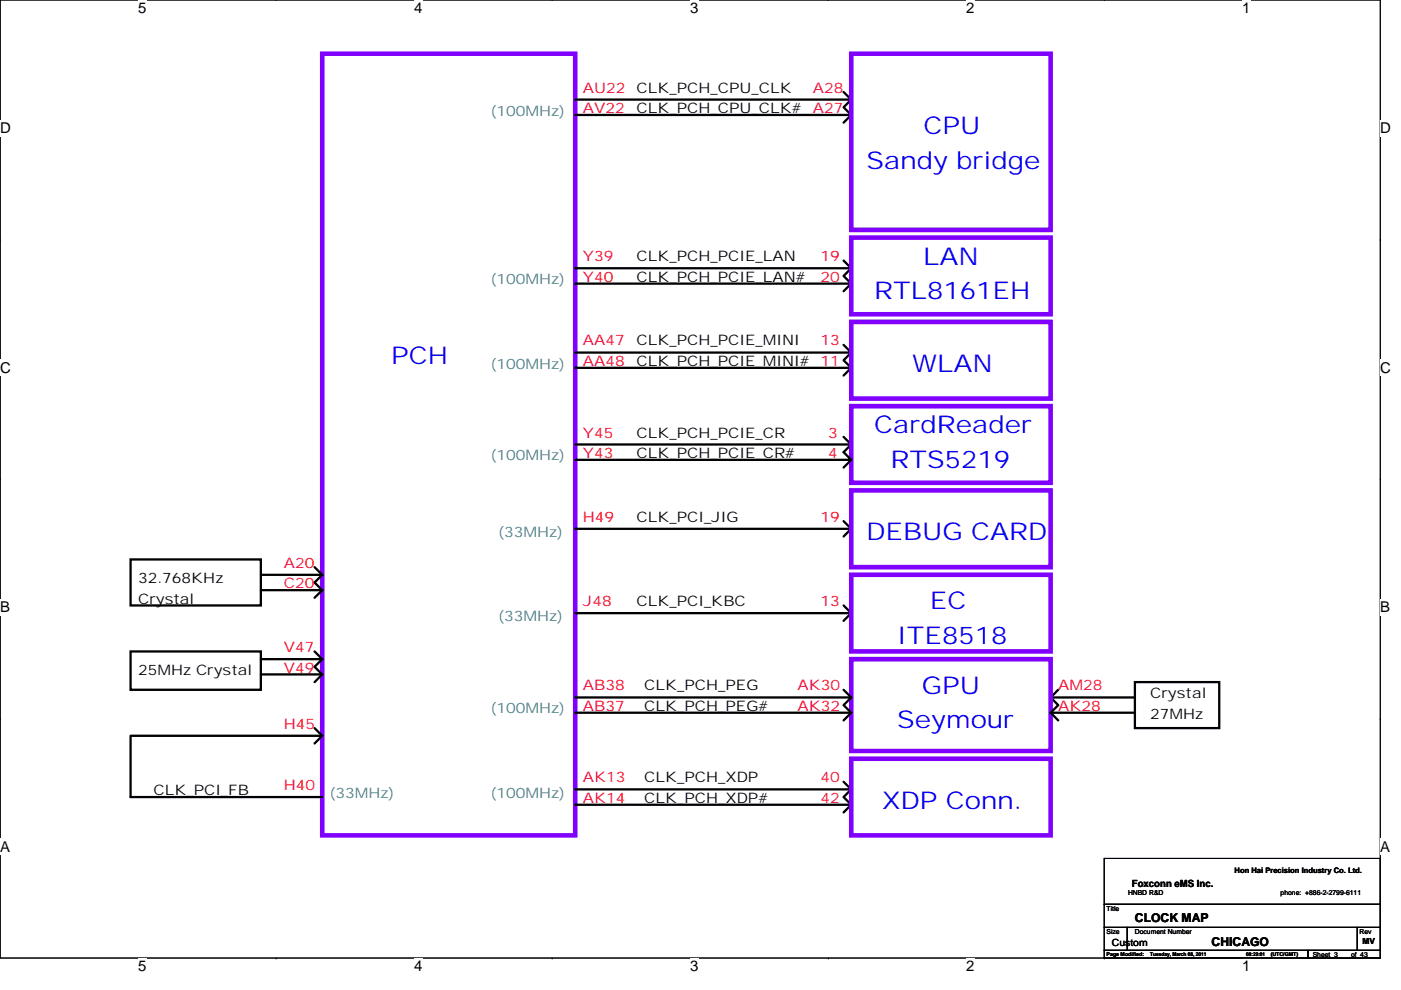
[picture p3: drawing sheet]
<svg xmlns="http://www.w3.org/2000/svg" width="297mm" height="210mm" viewBox="0 0 297 210" stroke-linecap="round" stroke-linejoin="round" font-family="sans-serif">
<path d="M0 0h292.6v203.2h-292.6z" fill="none" stroke="#000" stroke-width=".21"/>
<g fill="#fff">
<path d="M29.3 0h1.7v3.5h-1.7z"/>
<path d="M29.3 203.2h1.7v3.5h-1.7z"/>
</g>
<path d="M58.5 0h.1M58.5 203.2h.1" fill="none" stroke="#000" stroke-width=".21"/>
<g fill="#fff">
<path d="M87.8 0h1.8v3.5h-1.8z"/>
<path d="M87.8 203.2h1.8v3.5h-1.8z"/>
</g>
<path d="M117.1 0h.1M117.1 203.2h.1" fill="none" stroke="#000" stroke-width=".21"/>
<g fill="#fff">
<path d="M146.3 0h1.8v3.5h-1.8z"/>
<path d="M146.3 203.2h1.8v3.5h-1.8z"/>
</g>
<path d="M175.6 0h.1M175.6 203.2h.1" fill="none" stroke="#000" stroke-width=".21"/>
<g fill="#fff">
<path d="M204.8 0h1.8v3.5h-1.8z"/>
<path d="M204.8 203.2h1.8v3.5h-1.8z"/>
</g>
<path d="M234.1 0h.1M234.1 203.2h.1" fill="none" stroke="#000" stroke-width=".21"/>
<g fill="#fff">
<path d="M263.4 0h1.7v3.5h-1.7z"/>
<path d="M263.4 203.2h1.7v3.5h-1.7z"/>
<path d="M0 25.4h2.3v3.5h-2.3z"/>
<path d="M292.6 25.4h2.3v3.5h-2.3z"/>
<path d="M0 76.2h2.3v3.5h-2.3z"/>
<path d="M292.6 76.2h2.3v3.5h-2.3z"/>
</g>
<path d="M0 50.8h.1M292.6 50.8h.1" fill="none" stroke="#000" stroke-width=".21"/>
<g fill="#fff">
<path d="M0 127h2.1v3.5h-2.1z"/>
<path d="M292.6 127h2.1v3.5h-2.1z"/>
</g>
<path d="M0 101.6h.1M292.6 101.6h.1" fill="none" stroke="#000" stroke-width=".21"/>
<g fill="#fff">
<path d="M0 177.8h2.2v3.5h-2.2z"/>
<path d="M292.6 177.8h2.2v3.5h-2.2z"/>
</g>
<path d="M0 152.4h.1M292.6 152.4h.1M234.1 196.7h4.9v4.9h-4.9zM234.1 182.1h58.5v9.7h-58.5zM234.1 191.8h58.5v4.9h-58.5zM239 196.7h48.8v4.9h-48.8zM287.8 196.7h4.8v4.9h-4.8zM234.1 201.6h43.3v1.6h-43.3zM277.4 201.6h15.2v1.6h-15.2z" fill="none" stroke="#000" stroke-width=".21"/>
<g fill="none" stroke="#000" stroke-width=".49">
<path d="M178.9 19.5l1.6 1.6-1.6 1.7 1.6 1.6-1.6 1.6M122 21.1h58.5M122 24.4h58.5M178.9 55.3l1.6 1.6h-58.5M180.5 56.9l-1.6 1.6 1.6 1.7-1.6 1.6M122 60.2h58.5M122 78h58.5M178.9 73.2l1.6 1.6h-58.5M180.5 74.8l-1.6 1.6 1.6 1.6-1.6 1.7M122 94.3h58.5M178.9 92.7l1.6 1.6M180.5 94.3l-1.6 1.6 1.6 1.6h-58.5"/>
<path d="M180.5 97.5l-1.6 1.7M27.7 118.7h27.6v9.7h-27.6zM122 112.2h58.5M178.9 110.5l1.6 1.7M180.5 112.2l-1.6 1.6M27.7 138.2h27.6v8.1h-27.6zM55.3 139.8h13M55.3 121.9h13M55.3 125.2h13M66.7 138.2l1.6 1.6M66.7 120.3l1.6 1.6M68.3 139.8l-1.6 1.6 1.6 1.6"/>
<path d="M68.3 125.2l-1.6 1.6M68.3 121.9l-1.6 1.6 1.6 1.7M122 130h58.5M178.9 128.4l1.6 1.6M180.5 130l-1.6 1.7M55.3 143h13M66.7 154.4l1.6 1.7-1.6 1.6M68.3 143l-1.6 1.7M68.3 156.1h-40.6v13h40.6M122 147.9h58.5M122 151.2h58.5M178.9 146.3l1.6 1.6-1.6 1.7 1.6 1.6-1.6 1.6"/>
<path d="M222.8 147.9h17.8M222.8 151.2h17.8M224.4 146.3l-1.6 1.6 1.6 1.7-1.6 1.6 1.6 1.6M240.6 144.7h17.9v9.7h-17.9zM122 167.4h58.5M122 170.7h58.5M178.9 165.8l1.6 1.6-1.6 1.7 1.6 1.6M180.5 170.7l-1.6 1.6"/>
</g>
<path d="M68.3 11.4h53.7v165.8h-53.7zM180.5 11.4h42.3v37.4h-42.3zM180.5 50.4h42.3v16.3h-42.3zM180.5 68.3h42.3v16.2h-42.3zM180.5 86.1h42.3v16.3h-42.3zM180.5 104h42.3v16.3h-42.3zM180.5 139.8h42.3v19.5h-42.3zM180.5 121.9h42.3v16.3h-42.3zM180.5 160.9h42.3v16.3h-42.3z" fill="none" stroke="#8000ff" stroke-width=".97"/>
<g font-size="5.2" fill="#00f">
<text x="195.8" y="28.5">CPU</text>
<text x="183.7" y="35.8">Sandy bridge</text>
<text x="195.7" y="56.1">LAN</text>
<text x="185.4" y="63.4">RTL8161EH</text>
<text x="82.9" y="77.2">PCH</text>
<text x="193.5" y="78.9">WLAN</text>
<text x="185.4" y="91.9">CardReader</text>
<text x="188.8" y="99.2">RTS5219</text>
<text x="183.7" y="114.6">DEBUG CARD</text>
<text x="197.2" y="129.3">EC</text>
<text x="190.2" y="136.6">ITE8518</text>
<text x="195.4" y="147.2">GPU</text>
<text x="190.2" y="154.5">Seymour</text>
<text x="187" y="171.5">XDP Conn.</text>
</g>
<g font-size="3.2">
<text x="29.3" y="2.8">5</text>
<text x="87.8" y="2.8">4</text>
<text x="146.3" y="2.8">3</text>
<text x="204.8" y="2.8">2</text>
<text x="263.4" y="2.8">1</text>
<text x="0" y="28.2">D</text>
<text x="292.6" y="28.2">D</text>
<text x="0" y="79">C</text>
<text x="292.6" y="79">C</text>
<text x="0" y="129.8">B</text>
<text x="292.6" y="129.8">B</text>
<text x="0" y="180.6">A</text>
<text x="292.6" y="180.6">A</text>
<text x="29.3" y="206">5</text>
<text x="87.8" y="206">4</text>
<text x="146.3" y="206">3</text>
<text x="204.8" y="206">2</text>
<text x="263.4" y="206">1</text>
</g>
<g font-size="3.1" fill="#f00">
<text x="123.6" y="19.6">AU22 CLK_PCH_CPU_CLK</text>
<text x="123.6" y="24">AV22 CLK_PCH_CPU_CLK#</text>
<text x="172.4" y="19.6">A28</text>
<text x="172.4" y="24">A27</text>
<text x="123.6" y="55.4">Y39</text>
<text x="123.6" y="59.8">Y40</text>
<text x="174" y="55.4">19</text>
<text x="174" y="59.8">20</text>
<text x="123.6" y="73.3">AA47</text>
<text x="123.6" y="77.6">AA48 CLK_PCH_PCIE_MINI#</text>
<text x="174" y="73.3">13</text>
<text x="174" y="77.6">11</text>
<text x="123.6" y="92.8">Y45</text>
<text x="175.6" y="92.8">3</text>
<text x="123.6" y="97.1">Y43</text>
<text x="175.6" y="97.1">4</text>
<text x="123.6" y="110.7">H49</text>
<text x="174" y="110.7">19</text>
<text x="60.2" y="120.4">A20</text>
<text x="60.2" y="124.8">C20</text>
<text x="123.6" y="128.6">J48</text>
<text x="174" y="128.6">13</text>
<text x="60.2" y="138.3">V47</text>
<text x="60.2" y="142.6">V49</text>
<text x="123.6" y="146.4">AB38</text>
<text x="169.1" y="146.4">AK30</text>
<text x="224.4" y="146.4">AM28</text>
<text x="60.2" y="154.6">H45</text>
<text x="123.6" y="150.8">AB37</text>
<text x="169.1" y="150.8">AK32</text>
<text x="224.4" y="150.8">AK28</text>
<text x="60.2" y="167.6">H40</text>
<text x="123.6" y="165.9">AK13</text>
<text x="174" y="165.9">40</text>
<text x="123.6" y="170.3">AK14</text>
<text x="174" y="170.3">42</text>
</g>
<g font-size="3.1" fill="#408080">
<text x="104.1" y="24.5">(100MHz)</text>
<text x="104.1" y="60.3">(100MHz)</text>
<text x="104.1" y="78.2">(100MHz)</text>
<text x="104.1" y="97.7">(100MHz)</text>
<text x="105.7" y="113.9">(33MHz)</text>
<text x="105.7" y="131.8">(33MHz)</text>
<text x="104.1" y="151.3">(100MHz)</text>
<text x="69.9" y="169.2">(33MHz)</text>
<text x="104.1" y="169.2">(100MHz)</text>
</g>
<g font-size="3.1">
<text x="135" y="55.4">CLK_PCH_PCIE_LAN</text>
<text x="135" y="59.8">CLK_PCH_PCIE_LAN#</text>
<text x="135" y="73.3">CLK_PCH_PCIE_MINI</text>
<text x="135" y="92.8">CLK_PCH_PCIE_CR</text>
<text x="135" y="97.1">CLK_PCH_PCIE_CR#</text>
<text x="135" y="110.7">CLK_PCI_JIG</text>
<text x="29.3" y="123.7">32.768KHz</text>
<text x="29.3" y="128">Crystal</text>
<text x="135" y="128.6">CLK_PCI_KBC</text>
<text x="29.3" y="143.2">25MHz Crystal</text>
<text x="136.6" y="146.4">CLK_PCH_PEG</text>
<text x="243.9" y="148.1">Crystal</text>
<text x="136.6" y="150.8">CLK_PCH_PEG#</text>
<text x="243.9" y="152.4">27MHz</text>
<text x="136.6" y="165.9">CLK_PCH_XDP</text>
<text x="32.6" y="168.7">CLK_PCI_FB</text>
<text x="136.6" y="170.3">CLK_PCH_XDP#</text>
</g>
<g font-size="2.6">
<text x="240.6" y="195.5">CLOCK MAP</text>
<text x="256.9" y="200.7">CHICAGO</text>
</g>
<g font-size="2.1">
<text x="240" y="188.1">Foxconn eMS Inc.</text>
<text x="235.8" y="200.7">Custom</text>
</g>
<text font-size="1.8" x="288.9" y="200.1">MV</text>
<text font-size="1.6" x="261.8" y="185.2">Hon Hai Precision Industry Co. Ltd.</text>
<g font-size="1.5">
<text x="239.2" y="189.9">HNBD R&amp;D</text>
<text x="271.5" y="189.9">phone: +886-2-2799-6111</text>
<text x="234.6" y="193.1">Title</text>
<text x="234.6" y="198">Size</text>
<text x="240.6" y="198">Document Number</text>
<text x="278.3" y="202.9">Sheet 3</text>
<text x="286.5" y="202.9">of 43</text>
<text x="288.3" y="198">Rev</text>
</g>
<g font-size="1.1">
<text x="234.6" y="202.8">Page Modified:</text>
<text x="243.9" y="202.8">Tuesday, March 08, 2011</text>
<text x="264.2" y="202.8">08:29:01</text>
<text x="269.4" y="202.8">(UTC/GMT)</text>
</g>
</svg>
